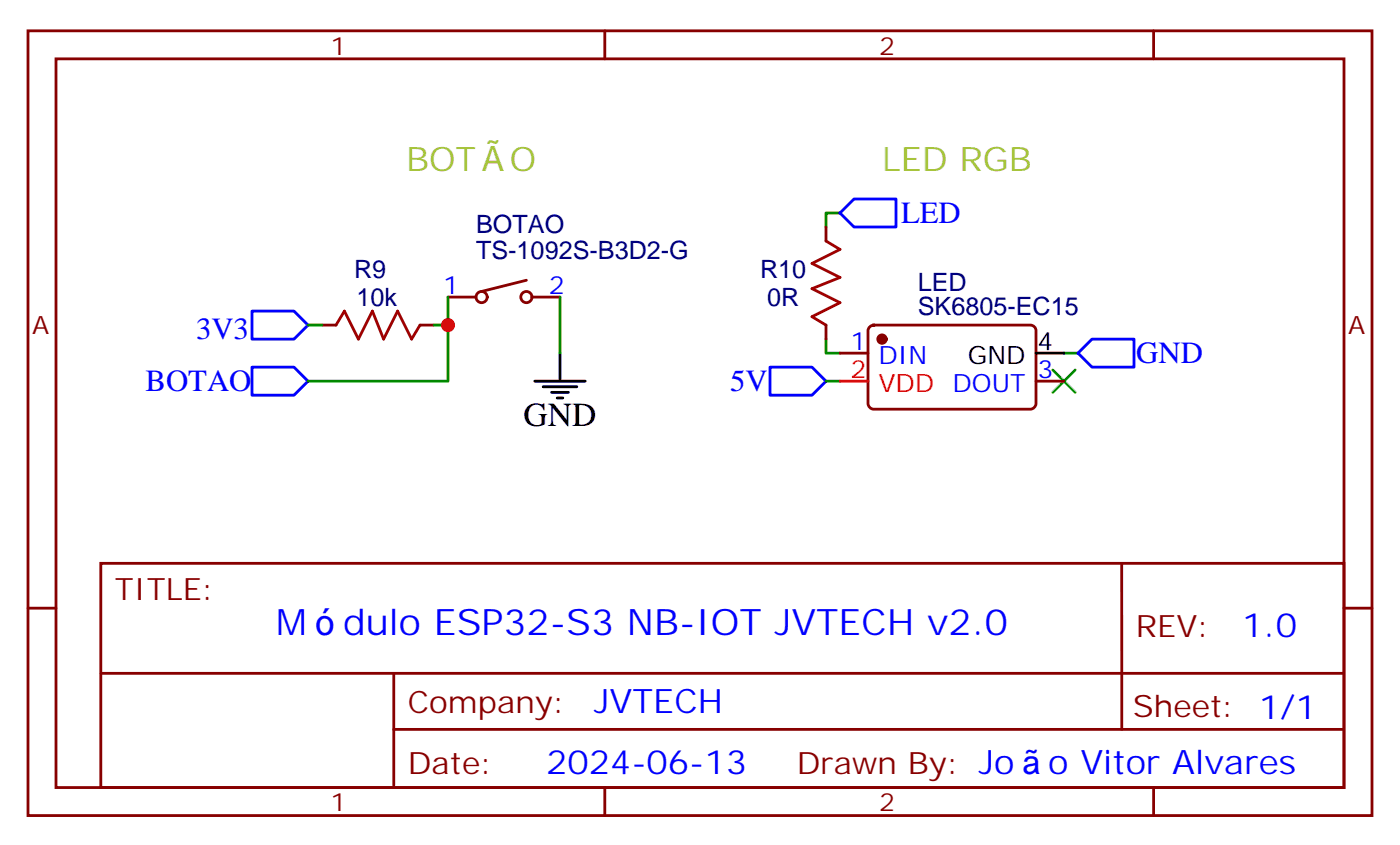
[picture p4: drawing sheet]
<svg xmlns="http://www.w3.org/2000/svg" width="176mm" height="106mm" viewBox="0 0 176 106" stroke-linecap="round" stroke-linejoin="round" font-family="sans-serif">
<g fill="none" stroke="#870000" stroke-width=".35">
<path d="M3.5 3.9h169.4v98.8h-169.4zM7.1 7.4h162.2v91.7h-162.2zM76.2 3.9v3.5M145.3 3.9v3.5M56.4 37.4h3.6M66.3 35.3l-5.6 1.4M67 37.4h3.6M104.1 28.6v1.7M40.6 40.9h1.7M52.9 40.9h1.8M104.1 40.9v1.8M105.8 44.5h3.6"/>
<path d="M109.6 41.1l.5-.2h19.7a.71 .71 0 0 1 .7 .7v9.2a.76 .76 0 0 1-.7 .7h-19.7a.76 .76 0 0 1-.7-.7v-9.2zM130.5 48h3.6M3.5 76.6h3.6M12.7 70.9h156.6v28.2h-156.6zM141.3 70.9v20.9M169.3 76.6h3.6M12.7 84.8h156.5M49.6 91.8h119.6M49.6 84.8v14.1M76.2 99.1v3.6M145.3 99.1v3.6"/>
<circle cx="60.7" cy="37.4" r=".71"/>
<circle cx="66.3" cy="37.4" r=".71"/>
</g>
<path d="M31.7 39.2h5.3l1.8 1.7-1.8 1.8h-5.3zM105.8 26.8l1.8-1.8h5.3v3.6h-5.3zM31.7 46.2h5.3l1.8 1.8-1.8 1.7h-5.3zM97 46.2h5.3l1.8 1.8-1.8 1.7h-5.3zM135.8 44.5l1.8-1.8h5.3v3.5h-5.3z" fill="none" stroke="#00f" stroke-width=".35"/>
<path d="M56.4 37.4v3.5h-1.7M70.6 37.4v7.1M105.8 26.8h-1.7v1.8M38.8 40.9h1.8M56.4 40.9v7.1h-17.6M104.1 42.7v1.8h1.7M104.1 48h1.7M134.1 44.5h1.7" fill="none" stroke="#008700" stroke-width=".35"/>
<path d="M104.1 30.3l1.7 1.1-3.5 1.8 3.5 1.7-3.5 1.4 3.5 1.8-3.5 1.8 1.8 1M42.3 40.9l1.1-1.7 1.8 3.5 1.7-3.5 1.4 3.5 1.8-3.5 1.8 3.5 1-1.8" fill="none" stroke="#a10000" stroke-width=".35"/>
<path d="M132.6 46.6l2.9 2.8M135.5 46.6l-2.9 2.8" fill="none" stroke="#3c3" stroke-width=".35"/>
<circle cx="111.1" cy="42.7" r=".53" fill="#870000" stroke="#870000" stroke-width=".35"/>
<path d="M105.8 48h3.6" fill="none" stroke="#f00" stroke-width=".35"/>
<path d="M67.4 48h6.3M68.4 48.7h4.3M69.5 49.4h2.1M70.2 50.1h.7M70.6 44.5v3.5M130.5 44.5h3.6" fill="none" stroke="#000" stroke-width=".35"/>
<circle cx="56.4" cy="40.9" r=".88" fill="#c00"/>
<g font-size="4.6" fill="#00f">
<text x="34.8" y="79.9">M</text>
<text x="43.2" y="79.9">dulo ESP32-S3 NB-IOT JVTECH v2.0</text>
</g>
<g font-size="4.2" fill="#a7c43b">
<text x="51.2" y="21.5">BOT</text>
<text x="64.2" y="21.5">O</text>
<text x="111.1" y="21.5">LED RGB</text>
</g>
<text font-size="4.2" x="66" y="53.6">GND</text>
<g font-size="4.2" fill="#00f">
<text x="156.5" y="80.2">1.0</text>
<text x="74.9" y="89.7">JVTECH</text>
<text x="68.8" y="97.4">2024-06-13</text>
<text x="132.1" y="97.5">o Vitor Alvares</text>
</g>
<g font-size="3.9" fill="#00f">
<text x="113.5" y="28">LED</text>
<text x="24.7" y="42.7">3V3</text>
<text x="143.2" y="45.6">GND</text>
<text x="18.3" y="49.2">BOTAO</text>
<text x="92" y="49.3">5V</text>
</g>
<g font-size="3.9" fill="#800">
<text x="14.5" y="75.5">TITLE:</text>
<text x="143.1" y="80.2">REV:</text>
<text x="51.4" y="89.7">Company:</text>
<text x="142.7" y="90.3">Sheet: 1/1</text>
<text x="51.4" y="97.4">Date:</text>
<text x="100.4" y="97.5">Drawn By: Jo</text>
</g>
<g font-size="3.2" fill="#800">
<text x="41.6" y="6.9">1</text>
<text x="110.8" y="6.9">2</text>
<text x="4.1" y="42">A</text>
<text x="169.9" y="42">A</text>
<text x="41.6" y="102.1">1</text>
<text x="110.8" y="102.1">2</text>
</g>
<g font-size="3.2" fill="#000080">
<text x="60" y="29.4">BOTAO</text>
<text x="44.6" y="35">R9</text>
<text x="60" y="32.6">TS-1092S-B3D2-G</text>
<text x="95.8" y="35">R10</text>
<text x="44.9" y="38.5">10k</text>
<text x="96.7" y="38.5">0R</text>
<text x="115.6" y="39.7">SK6805-EC15</text>
<text x="115.6" y="36.7">LED</text>
</g>
<g font-size="3.2" fill="#00f">
<text x="55.8" y="37">1</text>
<text x="69.1" y="37">2</text>
<text x="107.2" y="44.1">1</text>
<text x="110.7" y="45.9">DIN</text>
<text x="130.7" y="47.6">3</text>
<text x="120" y="49.4">DOUT</text>
</g>
<g font-size="3.2" fill="#f00">
<text x="107.2" y="47.6">2</text>
<text x="110.7" y="49.4">VDD</text>
</g>
<g font-size="3.2">
<text x="121.9" y="45.9">GND</text>
<text x="130.7" y="44.1">4</text>
</g>
</svg>
